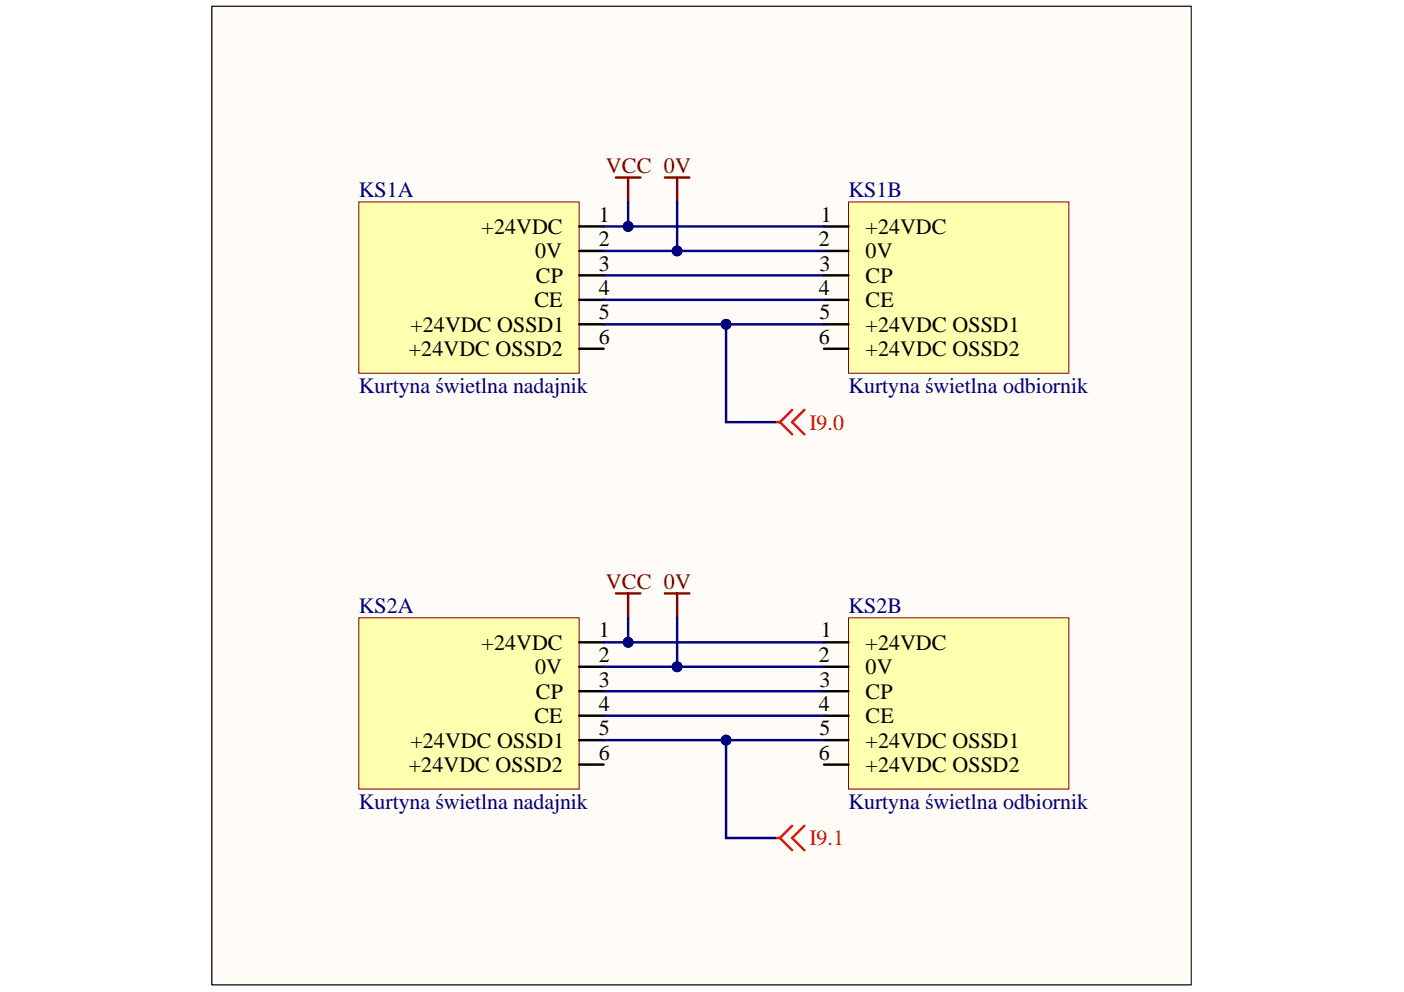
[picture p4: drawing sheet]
<svg xmlns="http://www.w3.org/2000/svg" width="297mm" height="210mm" viewBox="0 0 297 210" stroke-linecap="round" stroke-linejoin="round" font-family="sans-serif">
<path d="M44.8 1.3h207.2v207.1h-207.2z" fill-rule="evenodd" fill="#fffcf8"/>
<path d="M44.8 1.3h207.2v207.1h-207.2z" fill="none" stroke="#000" stroke-width=".21"/>
<path d="M44.8 1.3h207.2v207.1h-207.2z" fill-rule="evenodd" fill="#fffcf8"/>
<path d="M44.8 1.3h207.2v207.1h-207.2z" fill="none" stroke="#000" stroke-width=".21"/>
<path d="M75.9 42.7h46.6v36.3h-46.6z" fill-rule="evenodd" fill="#ffffb0"/>
<path d="M75.9 42.7h46.6v36.3h-46.6z" fill="none" stroke="#800000" stroke-width=".21"/>
<path d="M122.5 47.9h5.2M122.5 53.1h5.2M122.5 58.3h5.2M122.5 63.4h5.2M122.5 68.6h5.2M122.5 73.8h5.2" fill="none" stroke="#000" stroke-width=".52"/>
<path d="M75.9 130.7h46.6v36.3h-46.6z" fill-rule="evenodd" fill="#ffffb0"/>
<path d="M75.9 130.7h46.6v36.3h-46.6z" fill="none" stroke="#800000" stroke-width=".21"/>
<path d="M122.5 135.9h5.2M122.5 141.1h5.2M122.5 146.3h5.2M122.5 151.4h5.2M122.5 156.6h5.2M122.5 161.8h5.2" fill="none" stroke="#000" stroke-width=".52"/>
<path d="M179.5 42.7h46.6v36.3h-46.6z" fill-rule="evenodd" fill="#ffffb0"/>
<path d="M179.5 42.7h46.6v36.3h-46.6z" fill="none" stroke="#800000" stroke-width=".21"/>
<path d="M174.3 47.9h5.2M174.3 53.1h5.2M174.3 58.3h5.2M174.3 63.4h5.2M174.3 68.6h5.2M174.3 73.8h5.2" fill="none" stroke="#000" stroke-width=".52"/>
<path d="M179.5 130.7h46.6v36.3h-46.6z" fill-rule="evenodd" fill="#ffffb0"/>
<path d="M179.5 130.7h46.6v36.3h-46.6z" fill="none" stroke="#800000" stroke-width=".21"/>
<path d="M174.3 135.9h5.2M174.3 141.1h5.2M174.3 146.3h5.2M174.3 151.4h5.2M174.3 156.6h5.2M174.3 161.8h5.2" fill="none" stroke="#000" stroke-width=".52"/>
<path d="M130.3 37.6h5.2M132.9 37.6v5.1M140.7 37.6h5.1M143.3 37.6v5.1M130.3 125.6h5.2M132.9 125.6v5.1M140.7 125.6h5.1M143.3 125.6v5.1" fill="none" stroke="#800000" stroke-width=".52"/>
<path d="M164 89.3h1M165 89.3l2.6 2.6M167.6 86.7l-2.6 2.6M170.2 86.7l-2.6 2.6 2.6 2.6M164 177.3h1M165 177.3l2.6 2.6M167.6 174.7l-2.6 2.6M170.2 174.7l-2.6 2.6 2.6 2.6" fill="none" stroke="#f00" stroke-width=".52"/>
<path d="M143.3 130.7v10.4" fill="none" stroke="#000080" stroke-width=".52"/>
<circle cx="143.2" cy="141.1" r="1.04" fill="#000080"/>
<circle cx="143.2" cy="141.1" r="1.04" fill="none" stroke="#000080" stroke-width=".21"/>
<path d="M127.7 156.6h46.6" fill="none" stroke="#000080" stroke-width=".52"/>
<circle cx="153.6" cy="156.6" r="1.04" fill="#000080"/>
<circle cx="153.6" cy="156.6" r="1.04" fill="none" stroke="#000080" stroke-width=".21"/>
<path d="M127.7 141.1h46.6M127.7 151.4h46.6M127.7 146.3h46.6" fill="none" stroke="#000080" stroke-width=".52"/>
<circle cx="143.2" cy="141.1" r="1.04" fill="#000080"/>
<circle cx="143.2" cy="141.1" r="1.04" fill="none" stroke="#000080" stroke-width=".21"/>
<path d="M127.7 135.9h46.6" fill="none" stroke="#000080" stroke-width=".52"/>
<circle cx="132.9" cy="135.9" r="1.04" fill="#000080"/>
<circle cx="132.9" cy="135.9" r="1.04" fill="none" stroke="#000080" stroke-width=".21"/>
<path d="M127.7 68.6h46.6" fill="none" stroke="#000080" stroke-width=".52"/>
<circle cx="153.6" cy="68.6" r="1.04" fill="#000080"/>
<circle cx="153.6" cy="68.6" r="1.04" fill="none" stroke="#000080" stroke-width=".21"/>
<path d="M127.7 53.1h46.6M127.7 58.3h46.6M127.7 63.4h46.6" fill="none" stroke="#000080" stroke-width=".52"/>
<circle cx="143.2" cy="53.1" r="1.04" fill="#000080"/>
<circle cx="143.2" cy="53.1" r="1.04" fill="none" stroke="#000080" stroke-width=".21"/>
<path d="M127.7 47.9h46.6" fill="none" stroke="#000080" stroke-width=".52"/>
<circle cx="132.9" cy="47.9" r="1.03" fill="#000080"/>
<circle cx="132.9" cy="47.9" r="1.03" fill="none" stroke="#000080" stroke-width=".21"/>
<path d="M153.6 156.6v20.7h10.4" fill="none" stroke="#000080" stroke-width=".52"/>
<circle cx="153.6" cy="156.6" r="1.04" fill="#000080"/>
<circle cx="153.6" cy="156.6" r="1.04" fill="none" stroke="#000080" stroke-width=".21"/>
<path d="M153.6 68.6v20.7h10.4" fill="none" stroke="#000080" stroke-width=".52"/>
<circle cx="153.6" cy="68.6" r="1.04" fill="#000080"/>
<circle cx="153.6" cy="68.6" r="1.04" fill="none" stroke="#000080" stroke-width=".21"/>
<path d="M132.9 130.7v5.2" fill="none" stroke="#000080" stroke-width=".52"/>
<circle cx="132.9" cy="135.9" r="1.04" fill="#000080"/>
<circle cx="132.9" cy="135.9" r="1.04" fill="none" stroke="#000080" stroke-width=".21"/>
<path d="M132.9 42.7v5.2" fill="none" stroke="#000080" stroke-width=".52"/>
<circle cx="132.9" cy="47.9" r="1.03" fill="#000080"/>
<circle cx="132.9" cy="47.9" r="1.03" fill="none" stroke="#000080" stroke-width=".21"/>
<path d="M143.3 42.7v10.4" fill="none" stroke="#000080" stroke-width=".52"/>
<circle cx="143.2" cy="53.1" r="1.04" fill="#000080"/>
<circle cx="143.2" cy="53.1" r="1.04" fill="none" stroke="#000080" stroke-width=".21"/>
<g font-size="4.7" fill="#000080">
<text x="75.9" y="41.7">KS1A</text>
<text x="179.5" y="41.7">KS1B</text>
<text x="75.9" y="83.1">Kurtyna świetlna nadajnik</text>
<text x="179.5" y="83.1">Kurtyna świetlna odbiornik</text>
<text x="75.9" y="129.7">KS2A</text>
<text x="179.5" y="129.7">KS2B</text>
<text x="75.9" y="171.1">Kurtyna świetlna nadajnik</text>
<text x="179.5" y="171.1">Kurtyna świetlna odbiornik</text>
</g>
<g font-size="4.7" fill="#800000">
<text x="128.2" y="36.5">VCC 0V</text>
<text x="128.2" y="124.6">VCC 0V</text>
</g>
<g font-size="4.7">
<text x="126.7" y="46.9">1</text>
<text x="173.6" y="46.9">1</text>
<text x="101.9" y="49.5">+24VDC</text>
<text x="126.7" y="52.1">2</text>
<text x="173.2" y="52.1">2</text>
<text x="183.1" y="49.5">+24VDC</text>
<text x="113.2" y="54.6">0V</text>
<text x="113.4" y="59.9">CP</text>
<text x="126.7" y="57.2">3</text>
<text x="173.4" y="57.2">3</text>
<text x="183.1" y="54.6">0V</text>
<text x="183.1" y="59.9">CP</text>
<text x="113.1" y="65">CE</text>
<text x="126.7" y="62.4">4</text>
<text x="173.2" y="62.4">4</text>
<text x="183.1" y="65">CE</text>
<text x="86.8" y="70.2">+24VDC OSSD1</text>
<text x="126.7" y="67.6">5</text>
<text x="173.4" y="67.6">5</text>
<text x="183.1" y="70.2">+24VDC OSSD1</text>
<text x="86.5" y="75.3">+24VDC OSSD2</text>
<text x="126.7" y="72.8">6</text>
<text x="173.2" y="72.8">6</text>
<text x="183.1" y="75.3">+24VDC OSSD2</text>
<text x="101.9" y="137.5">+24VDC</text>
<text x="126.7" y="134.9">1</text>
<text x="173.6" y="134.9">1</text>
<text x="183.1" y="137.5">+24VDC</text>
<text x="113.2" y="142.6">0V</text>
<text x="126.7" y="140">2</text>
<text x="173.2" y="140">2</text>
<text x="183.1" y="142.6">0V</text>
<text x="113.4" y="147.8">CP</text>
<text x="126.7" y="145.3">3</text>
<text x="173.4" y="145.3">3</text>
<text x="183.1" y="147.8">CP</text>
<text x="113.1" y="153">CE</text>
<text x="126.7" y="150.4">4</text>
<text x="126.7" y="155.6">5</text>
<text x="173.2" y="150.4">4</text>
<text x="173.4" y="155.6">5</text>
<text x="183.1" y="153">CE</text>
<text x="86.8" y="158.2">+24VDC OSSD1</text>
<text x="126.7" y="160.7">6</text>
<text x="173.2" y="160.7">6</text>
<text x="183.1" y="158.2">+24VDC OSSD1</text>
<text x="86.5" y="163.4">+24VDC OSSD2</text>
<text x="183.1" y="163.4">+24VDC OSSD2</text>
</g>
<g font-size="4.7" fill="#f00">
<text x="171.3" y="90.9">I9.0</text>
<text x="171.3" y="178.8">I9.1</text>
</g>
</svg>
